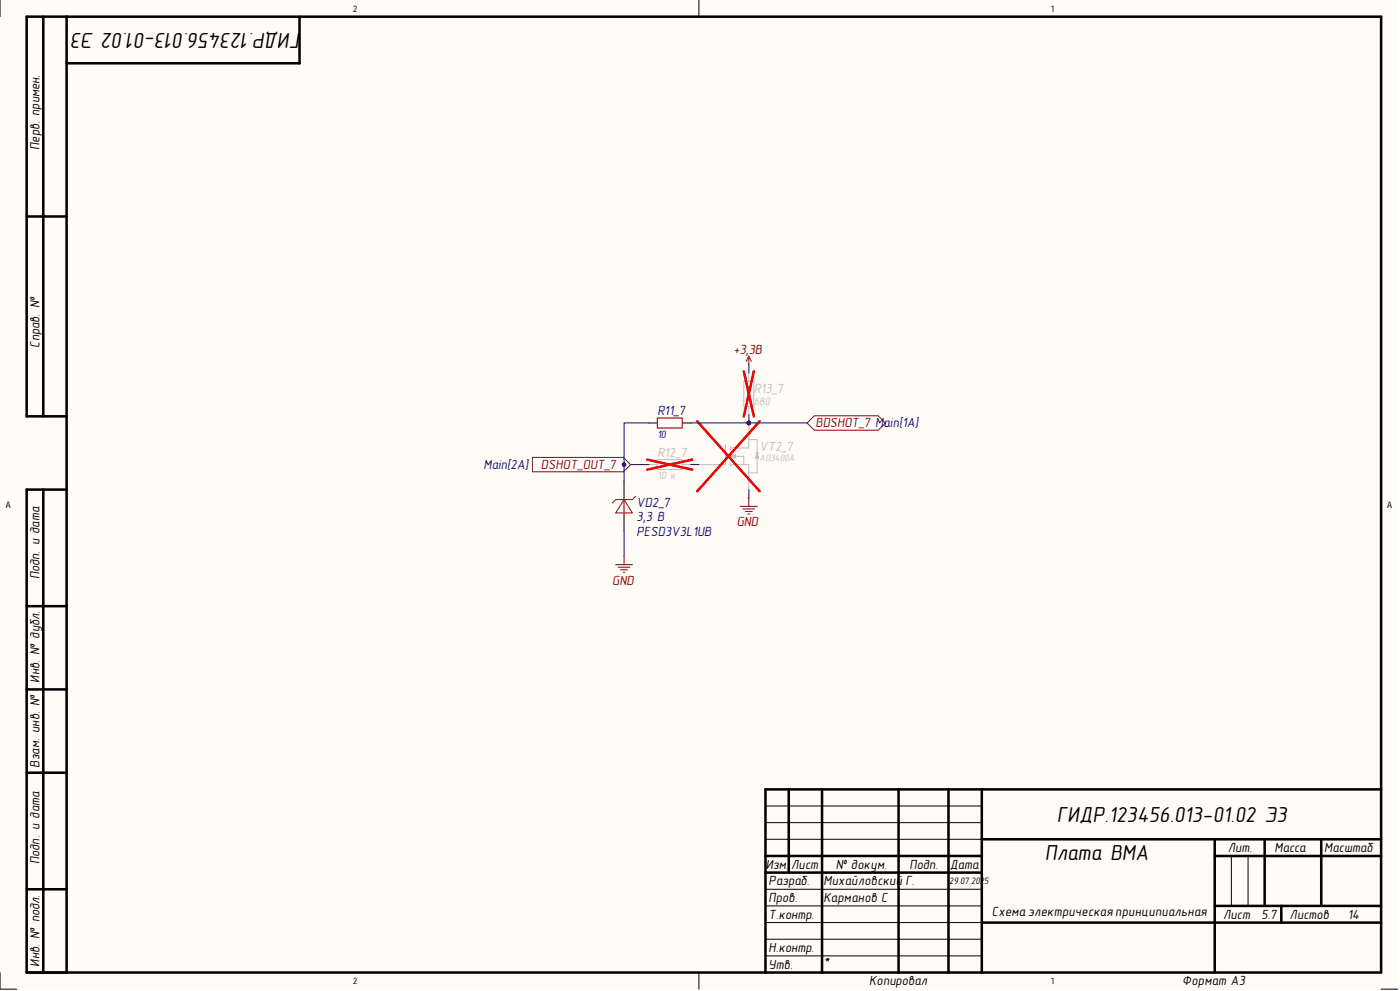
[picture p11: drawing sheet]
<svg xmlns="http://www.w3.org/2000/svg" width="420mm" height="297mm" viewBox="0 0 420 297" stroke-linecap="round" stroke-linejoin="round" font-family="sans-serif">
<g fill="#fffcf8">
<path d="M0 0h419.1v296.5h-419.1z" fill-rule="evenodd"/>
<path d="M5 5h409.1v286.5h-409.1z" fill-rule="evenodd"/>
</g>
<g fill="none" stroke="#000" stroke-width=".3">
<path d="M0 0v5M209.6 0v5M229.5 251.6h64.9M229.5 246.6h64.9M229.5 241.6h64.9M369.2 256.6v14.9M374.2 256.6v14.9M229.5 276.5h64.9M229.5 271.5h64.9M229.5 266.5h64.9M0 291.5v5h5M209.6 291.5v5"/>
<path d="M229.5 286.5h64.9M229.5 281.5h64.9M414.1 296.5h5"/>
</g>
<g fill="none" stroke="#000" stroke-width=".76">
<path d="M13 5v119.8M20 5v286.5M89.8 5v14h-69.8M8 64.9h12M20 124.8h-12v-119.8h406.1v286.5h-406.1v-144.7l12-.1M13 146.8v144.7M8 181.7h12M8 206.6h12M8 231.6h12M236.5 236.6v25M246.5 236.6v54.9M269.4 236.6v54.9"/>
<path d="M284.4 236.6v54.9M294.4 236.6v54.9M414.1 236.6h-184.6v54.9M229.5 256.6h64.9M294.4 251.6h119.7M364.3 251.6v39.9M364.3 256.6h49.8M379.2 251.6v19.9M396.2 251.6v19.9M8 266.5h12M229.5 261.6h64.9M294.4 276.5h119.7"/>
<path d="M364.3 271.5h49.8M384.2 271.5v5"/>
</g>
<circle cx="224.5" cy="126.8" r=".51" fill="#000080"/>
<circle cx="224.5" cy="126.8" r=".51" fill="none" stroke="#000080" stroke-width=".3"/>
<path d="M224.5 126.8v5" fill="none" stroke="#bfbebc" stroke-width=".3"/>
<circle cx="224.5" cy="126.8" r=".51" fill="#000080"/>
<circle cx="224.5" cy="126.8" r=".51" fill="none" stroke="#000080" stroke-width=".3"/>
<path d="M209.6 139.3h5M219 139.3h5.5M219 134.3h5.5M219 138.8v1M219.6 136.8h3.4" fill="none" stroke="#bfbebc" stroke-width=".3"/>
<path d="M219.2 136.8l1.4-.5v1z" fill="#bfbebc"/>
<path d="M217.6 133.3v6h-3M219 133.8v1M219 136.3v1M219.2 136.8l1.4-.5v1zM223 136.8v2.5M224.5 139.3v7.5M227 131.8h-2.5v2.5M227 136.3v5.5h-2.5" fill="none" stroke="#bfbebc" stroke-width=".3"/>
<path d="M227 135.9l.5 1.4h-1z" fill="#bfbebc"/>
<path d="M223 114.3h3v7.5h-3zM224.5 111.8v2.5M194.6 139.3h2.5M197.1 137.8h7.5v3h-7.5zM204.6 139.3h2.5M224.5 121.8v2.5M226.5 135.8h1M227 135.9l.5 1.4h-1zM227 131.8v5" fill="none" stroke="#bfbebc" stroke-width=".3"/>
<path d="M223 111.3l3 13.5M226 111.3l-3 13.5M194.1 137.8l13.5 3M207.6 137.8l-13.5 3M209.1 126.3l18.7 21M227.8 126.3l-18.7 21" fill="none" stroke="#f00" stroke-width=".76"/>
<path d="M224.5 106.8v2.5M224.5 106.8l-.7 1.5M224.5 106.8l.8 1.5M222 151.8h5.1M222.8 152.5h3.5M223.5 153.3h2.1M224.3 154.1h.5M224.5 149.2v2.6" fill="none" stroke="#800000" stroke-width=".3"/>
<path d="M224.5 124.3v2.5" fill="none" stroke="#000080" stroke-width=".3"/>
<circle cx="224.5" cy="126.8" r=".51" fill="#000080"/>
<g fill="none" stroke="#000080" stroke-width=".3">
<path d="M224.5 109.3v2.5M224.5 126.8h17.5M224.5 146.8v2.4"/>
<circle cx="224.5" cy="126.8" r=".51"/>
</g>
<circle cx="224.5" cy="126.8" r=".51" fill="#000080"/>
<g fill="none" stroke="#000080" stroke-width=".3">
<path d="M182.1 139.3h12.5"/>
<circle cx="224.5" cy="126.8" r=".51"/>
</g>
<circle cx="187.1" cy="139.3" r=".51" fill="#000080"/>
<circle cx="187.1" cy="139.3" r=".51" fill="none" stroke="#000080" stroke-width=".3"/>
<path d="M159.7 137.1h27.2l2.2 2.2-2.2 2.1h-27.2z" fill-rule="evenodd" fill="#fff"/>
<path d="M159.7 137.1h27.2l2.2 2.2-2.2 2.1h-27.2z" fill="none" stroke="#800000" stroke-width=".3"/>
<path d="M244.2 124.6h19.1l2.2 2.2-2.2 2.1h-19.1l-2.2-2.1z" fill-rule="evenodd" fill="#fff"/>
<path d="M197.1 125.3h7.5v3h-7.5zM244.2 124.6h19.1l2.2 2.2-2.2 2.1h-19.1l-2.2-2.1z" fill="none" stroke="#800000" stroke-width=".3"/>
<path d="M194.6 126.8h2.5M204.6 126.8h2.5M187.1 144.3v4.9M187.1 154.2v5" fill="none" stroke="#000" stroke-width=".3"/>
<path d="M187.1 149.7l2.5 4h-5zM187.1 149.2v5M190.6 148.7l-1 1h-5l-1 1" fill="none" stroke="#980000" stroke-width=".3"/>
<path d="M187.1 139.3v5" fill="none" stroke="#000080" stroke-width=".3"/>
<circle cx="187.1" cy="139.3" r=".51" fill="#000080"/>
<g fill="none" stroke="#000080" stroke-width=".3">
<path d="M194.6 126.8h-7.5v12.5M187.1 159.2v7.5"/>
<circle cx="187.1" cy="139.3" r=".51"/>
</g>
<path d="M184.6 169.3h5.1M185.3 170h3.6M186.1 170.8h2M186.9 171.5h.5M187.1 166.7v2.6" fill="none" stroke="#800000" stroke-width=".3"/>
<circle cx="187.1" cy="139.3" r=".51" fill="#000080"/>
<g fill="none" stroke="#000080" stroke-width=".3">
<path d="M207.1 126.8h17.4"/>
<circle cx="187.1" cy="139.3" r=".51"/>
</g>
<circle cx="224.5" cy="126.8" r=".51" fill="#000080"/>
<g fill="none" stroke="#000080" stroke-width=".3">
<path d="M207.1 139.3h2.5"/>
<circle cx="224.5" cy="126.8" r=".51"/>
</g>
<g font-size="6.6">
<text x="90.3" y="9.8" transform="rotate(-180 90.3 9.8)">ГИДР.123456.013-01.02 Э3</text>
<text x="316.9" y="246.3">ГИДР.123456.013-01.02 Э3</text>
<text x="313.3" y="257.9">Плата ВМА</text>
</g>
<g font-size="4">
<text x="11.8" y="45" transform="rotate(-90 11.8 45)">Перв. примен.</text>
<text x="11.8" y="104.2" transform="rotate(-90 11.8 104.2)">Справ. №</text>
<text x="11.8" y="173.7" transform="rotate(-90 11.8 173.7)">Подп. и дата</text>
<text x="11.8" y="204.6" transform="rotate(-90 11.8 204.6)">Инв. № дубл.</text>
<text x="11.8" y="230.1" transform="rotate(-90 11.8 230.1)">Взам. инв. №</text>
<text x="368.2" y="255.4">Лит.</text>
<text x="382.1" y="255.4">Масса</text>
<text x="397.1" y="255.4">Масштаб</text>
<text x="11.8" y="259" transform="rotate(-90 11.8 259)">Подп. и дата</text>
<text x="229.6" y="260.4">Изм.</text>
<text x="237.2" y="260.4">Лист</text>
<text x="250.6" y="260.4">№ докум.</text>
<text x="272.7" y="260.4">Подп.</text>
<text x="284.8" y="260.4">Дата</text>
<text x="230.5" y="265.4">Разраб.</text>
<text x="247" y="265.4">Михайловский</text>
<text x="271.5" y="265.4">Г.</text>
<text x="230.5" y="270.4">Пров.</text>
<text x="230.5" y="275.4">Т.контр.</text>
<text x="247" y="270.4">Карманов С</text>
<text x="297.4" y="274.7">Схема электрическая принципиальная</text>
<text x="366.8" y="275.4">Лист</text>
<text x="378.3" y="275.4">5.7</text>
<text x="386.7" y="275.4">Листов</text>
<text x="404.2" y="275.4">14</text>
<text x="230.5" y="285.3">Н.контр.</text>
<text x="11.8" y="289.7" transform="rotate(-90 11.8 289.7)">Инв. № подл.</text>
<text x="230.5" y="290.3">Утв.</text>
<text x="247" y="289.9">*</text>
<text x="260.6" y="295.4">Копировал</text>
<text x="354.5" y="295.4">Формат А3</text>
</g>
<g font-size="4" fill="#800000">
<text x="219.9" y="106">+3,3В</text>
<text x="244.5" y="128.1">BDSHOT_7 Main[1A]</text>
<text x="162.2" y="140.6">DSHOT_OUT_7</text>
<text x="220.9" y="157.8">GND</text>
<text x="183.6" y="175.3">GND</text>
</g>
<g font-size="4" fill="#bfbebc">
<text x="226" y="117.8">R13_7</text>
<text x="197.1" y="137">R12_7</text>
<text x="227.8" y="135.1">VT2_7</text>
</g>
<g font-size="4" fill="#000080">
<text x="197.1" y="124.5">R11_7</text>
<text x="145" y="140.6">Main[2A]</text>
<text x="190.9" y="152">VD2_7</text>
<text x="190.9" y="156.3">3,3 В</text>
<text x="190.9" y="160.6">PESD3V3L1UB</text>
</g>
<g font-size="3.3" fill="#bfbebc">
<text x="226" y="121.5">680</text>
<text x="197.1" y="143.7">10 к</text>
</g>
<text font-size="3.3" fill="#000080" x="197.1" y="131.2">10</text>
<text font-size="2.8" fill="#bfbebc" x="227.8" y="138.3">AO3400A</text>
<g font-size="2.8">
<text x="284.6" y="265">29.07.202</text>
<text x="295.1" y="265">5</text>
</g>
<g font-size="2.7">
<text x="105.9" y="3.5">2</text>
<text x="315.1" y="3.5">1</text>
<text x="1.8" y="152.2">A</text>
<text x="415.9" y="152.2">A</text>
<text x="105.9" y="295">2</text>
<text x="315.1" y="295">1</text>
</g>
</svg>
